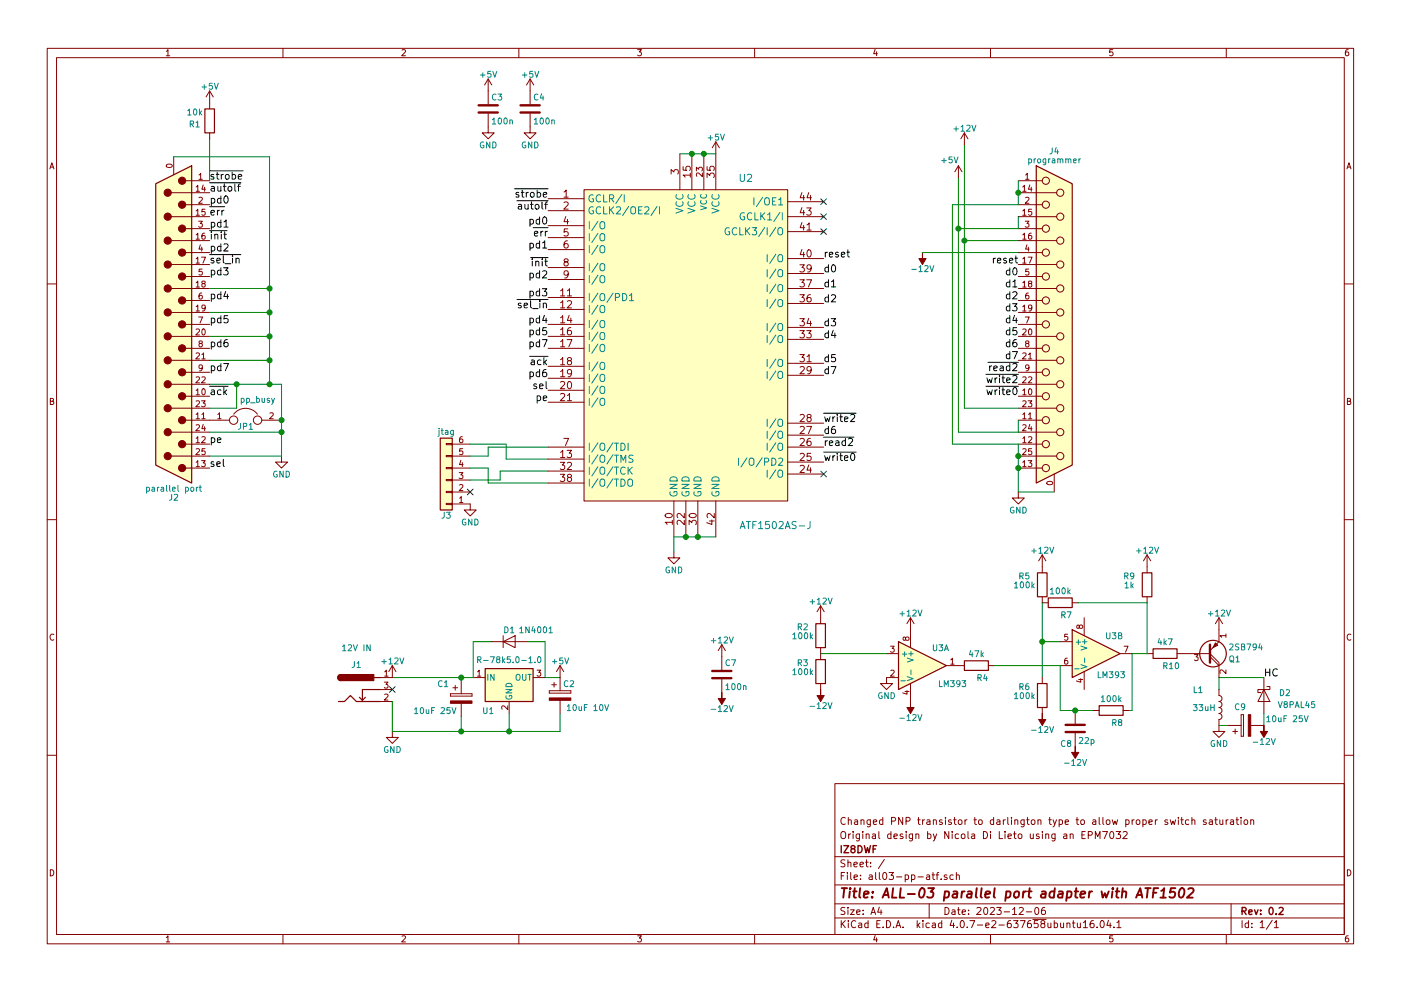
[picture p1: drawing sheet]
EESchema Schematic File Version 2
LIBS:power
LIBS:device
LIBS:switches
LIBS:relays
LIBS:motors
LIBS:transistors
LIBS:conn
LIBS:linear
LIBS:regul
LIBS:74xx
LIBS:cmos4000
LIBS:adc-dac
LIBS:memory
LIBS:xilinx
LIBS:microcontrollers
LIBS:dsp
LIBS:microchip
LIBS:analog_switches
LIBS:motorola
LIBS:texas
LIBS:intel
LIBS:audio
LIBS:interface
LIBS:digital-audio
LIBS:philips
LIBS:display
LIBS:cypress
LIBS:siliconi
LIBS:opto
LIBS:atmel
LIBS:contrib
LIBS:valves
LIBS:atf1502as-a
LIBS:all03-pp-atf-cache
EELAYER 25 0
EELAYER END
$Descr A4 11693 8268
encoding utf-8
Sheet 1 1
Title "ALL-03 parallel port adapter with ATF1502"
Date "2023-12-06"
Rev "0.2"
Comp "IZ8DWF"
Comment1 "Original design by Nicola Di Lieto using an EPM7032"
Comment2 "Changed PNP transistor to darlington type to allow proper switch saturation"
Comment3 ""
Comment4 ""
$EndDescr
$Comp
L ATF1502AS-J U2
U 1 1
P 5725 2875
F 0 "U2" H 6225 4275 60  0000 C CNN
F 1 "ATF1502AS-J" H 6475 1375 60  0000 C CNN
F 2 "Sockets:PLCC44" H 5725 2875 60  0001 C CNN
F 3 "" H 5725 2875 60  0000 C CNN
	1    5725 2875
	1    0    0    -1  
$EndComp
$Comp
L DB25_Male_MountingHoles J2
U 1 1
P 1450 2700
F 0 "J2" H 1450 4150 50  0000 C CNN
F 1 "parallel port" H 1450 4075 50  0000 C CNN
F 2 "Connectors_DSub:DSUB-25_Male_Horizontal_Pitch2.77x2.84mm_EdgePinOffset4.94mm_Housed_MountingHolesOffset7.48mm" H 1450 2700 50  0001 C CNN
F 3 "" H 1450 2700 50  0001 C CNN
	1    1450 2700
	-1   0    0    1   
$EndComp
$Comp
L DB25_Female_MountingHoles J4
U 1 1
P 8800 2700
F 0 "J4" H 8800 4150 50  0000 C CNN
F 1 "programmer" H 8800 4075 50  0000 C CNN
F 2 "Connectors_DSub:DSUB-25_Female_Horizontal_Pitch2.77x2.84mm_EdgePinOffset4.94mm_Housed_MountingHolesOffset7.48mm" H 8800 2700 50  0001 C CNN
F 3 "" H 8800 2700 50  0001 C CNN
	1    8800 2700
	1    0    0    -1  
$EndComp
$Comp
L GND #PWR01
U 1 1
P 5625 4600
F 0 "#PWR01" H 5625 4350 50  0001 C CNN
F 1 "GND" H 5625 4450 50  0000 C CNN
F 2 "" H 5625 4600 50  0001 C CNN
F 3 "" H 5625 4600 50  0001 C CNN
	1    5625 4600
	1    0    0    -1  
$EndComp
Wire Wire Line
	5625 4600 5625 4475
Wire Wire Line
	5625 4475 5975 4475
Connection ~ 5725 4475
Connection ~ 5825 4475
$Comp
L GND #PWR02
U 1 1
P 3925 4200
F 0 "#PWR02" H 3925 3950 50  0001 C CNN
F 1 "GND" H 3925 4050 50  0000 C CNN
F 2 "" H 3925 4200 50  0001 C CNN
F 3 "" H 3925 4200 50  0001 C CNN
	1    3925 4200
	1    0    0    -1  
$EndComp
$Comp
L Jumper JP1
U 1 1
P 2050 3500
F 0 "JP1" H 2050 3450 50  0000 C CNN
F 1 "pp_busy" H 2150 3675 50  0000 C CNN
F 2 "Resistors_SMD:R_1206_HandSoldering" H 2050 3500 50  0001 C CNN
F 3 "" H 2050 3500 50  0001 C CNN
	1    2050 3500
	1    0    0    -1  
$EndComp
$Comp
L GND #PWR03
U 1 1
P 2350 3800
F 0 "#PWR03" H 2350 3550 50  0001 C CNN
F 1 "GND" H 2350 3650 50  0000 C CNN
F 2 "" H 2350 3800 50  0001 C CNN
F 3 "" H 2350 3800 50  0001 C CNN
	1    2350 3800
	1    0    0    -1  
$EndComp
$Comp
L L7805 U1
U 1 1
P 4250 5650
F 0 "U1" H 4075 5375 50  0000 C CNN
F 1 "R-78k5.0-1.0" H 3975 5800 50  0000 L CNN
F 2 "TO_SOT_Packages_THT:TO-220-3_Vertical" H 4275 5500 50  0001 L CIN
F 3 "" H 4250 5600 50  0001 C CNN
	1    4250 5650
	1    0    0    -1  
$EndComp
Text Label 1750 1500 0    60   ~ 0
~strobe
Text Label 1750 1600 0    60   ~ 0
~autolf
Text Label 1750 1700 0    60   ~ 0
pd0
Text Label 1750 1800 0    60   ~ 0
~err
Text Label 1750 1900 0    60   ~ 0
pd1
Text Label 1750 2000 0    60   ~ 0
~init
Text Label 1750 2100 0    60   ~ 0
pd2
Text Label 1750 2200 0    60   ~ 0
~sel_in
Text Label 1750 2300 0    60   ~ 0
pd3
Wire Wire Line
	1450 1300 2250 1300
Wire Wire Line
	2250 1300 2250 3200
Wire Wire Line
	2250 2400 1750 2400
Text Label 1750 2500 0    60   ~ 0
pd4
Wire Wire Line
	2250 2600 1750 2600
Connection ~ 2250 2400
Text Label 1750 2700 0    60   ~ 0
pd5
Wire Wire Line
	2250 2800 1750 2800
Connection ~ 2250 2600
Text Label 1750 2900 0    60   ~ 0
pd6
Wire Wire Line
	2250 3000 1750 3000
Connection ~ 2250 2800
Text Label 1750 3100 0    60   ~ 0
pd7
Wire Wire Line
	1750 3200 2350 3200
Connection ~ 2250 3000
Text Label 1750 3300 0    60   ~ 0
~ack
Wire Wire Line
	1750 3400 1975 3400
Wire Wire Line
	1975 3400 1975 3200
Connection ~ 1975 3200
Wire Wire Line
	2350 3200 2350 3800
Connection ~ 2250 3200
Wire Wire Line
	2350 3600 1750 3600
Connection ~ 2350 3500
Text Label 1750 3700 0    60   ~ 0
pe
Wire Wire Line
	2350 3800 1750 3800
Connection ~ 2350 3600
Text Label 1750 3900 0    60   ~ 0
sel
$Comp
L +5V #PWR04
U 1 1
P 5975 1275
F 0 "#PWR04" H 5975 1125 50  0001 C CNN
F 1 "+5V" H 5975 1415 50  0000 C CNN
F 2 "" H 5975 1275 50  0001 C CNN
F 3 "" H 5975 1275 50  0001 C CNN
	1    5975 1275
	1    0    0    -1  
$EndComp
Wire Wire Line
	5675 1275 5975 1275
Connection ~ 5775 1275
Connection ~ 5875 1275
$Comp
L +5V #PWR05
U 1 1
P 1750 850
F 0 "#PWR05" H 1750 700 50  0001 C CNN
F 1 "+5V" H 1750 990 50  0000 C CNN
F 2 "" H 1750 850 50  0001 C CNN
F 3 "" H 1750 850 50  0001 C CNN
	1    1750 850 
	1    0    0    -1  
$EndComp
$Comp
L R R1
U 1 1
P 1750 1000
F 0 "R1" H 1625 975 50  0000 C CNN
F 1 "10k" H 1625 1075 50  0000 C CNN
F 2 "Resistors_SMD:R_0805_HandSoldering" V 1680 1000 50  0001 C CNN
F 3 "" H 1750 1000 50  0001 C CNN
	1    1750 1000
	1    0    0    -1  
$EndComp
Wire Wire Line
	1750 1150 1750 1500
$Comp
L C C4
U 1 1
P 4425 900
F 0 "C4" H 4450 1000 50  0000 L CNN
F 1 "100n" H 4450 800 50  0000 L CNN
F 2 "Capacitors_SMD:C_0805_HandSoldering" H 4463 750 50  0001 C CNN
F 3 "" H 4425 900 50  0001 C CNN
	1    4425 900 
	1    0    0    -1  
$EndComp
$Comp
L +5V #PWR06
U 1 1
P 4425 750
F 0 "#PWR06" H 4425 600 50  0001 C CNN
F 1 "+5V" H 4425 890 50  0000 C CNN
F 2 "" H 4425 750 50  0001 C CNN
F 3 "" H 4425 750 50  0001 C CNN
	1    4425 750 
	1    0    0    -1  
$EndComp
$Comp
L GND #PWR07
U 1 1
P 4425 1050
F 0 "#PWR07" H 4425 800 50  0001 C CNN
F 1 "GND" H 4425 900 50  0000 C CNN
F 2 "" H 4425 1050 50  0001 C CNN
F 3 "" H 4425 1050 50  0001 C CNN
	1    4425 1050
	1    0    0    -1  
$EndComp
$Comp
L C C3
U 1 1
P 4075 900
F 0 "C3" H 4100 1000 50  0000 L CNN
F 1 "100n" H 4100 800 50  0000 L CNN
F 2 "Capacitors_SMD:C_0805_HandSoldering" H 4113 750 50  0001 C CNN
F 3 "" H 4075 900 50  0001 C CNN
	1    4075 900 
	1    0    0    -1  
$EndComp
$Comp
L +5V #PWR012
U 1 1
P 4075 750
F 0 "#PWR012" H 4075 600 50  0001 C CNN
F 1 "+5V" H 4075 890 50  0000 C CNN
F 2 "" H 4075 750 50  0001 C CNN
F 3 "" H 4075 750 50  0001 C CNN
	1    4075 750 
	1    0    0    -1  
$EndComp
$Comp
L GND #PWR013
U 1 1
P 4075 1050
F 0 "#PWR013" H 4075 800 50  0001 C CNN
F 1 "GND" H 4075 900 50  0000 C CNN
F 2 "" H 4075 1050 50  0001 C CNN
F 3 "" H 4075 1050 50  0001 C CNN
	1    4075 1050
	1    0    0    -1  
$EndComp
$Comp
L LM393 U3
U 1 1
P 7700 5550
F 0 "U3" H 7850 5700 50  0000 C CNN
F 1 "LM393" H 7950 5400 50  0000 C CNN
F 2 "Housings_DIP:DIP-8_W7.62mm_Socket" H 7700 5550 50  0001 C CNN
F 3 "" H 7700 5550 50  0001 C CNN
	1    7700 5550
	1    0    0    -1  
$EndComp
Wire Wire Line
	4075 3725 4575 3725
Wire Wire Line
	4225 3825 4575 3825
Wire Wire Line
	4175 3925 4575 3925
Wire Wire Line
	4075 4025 4575 4025
Text Label 4575 2075 2    60   ~ 0
pd1
Text Label 4575 1975 2    60   ~ 0
~err
Text Label 4575 1875 2    60   ~ 0
pd0
Text Label 4575 1750 2    60   ~ 0
~autolf
Text Label 4575 1650 2    60   ~ 0
~strobe
Text Label 4575 2325 2    60   ~ 0
pd2
NoConn ~ 6875 1800
NoConn ~ 6875 1925
Text Label 4575 2225 2    60   ~ 0
~init
Text Label 4575 2575 2    60   ~ 0
~sel_in
Text Label 4575 2700 2    60   ~ 0
pd4
Text Label 4575 2475 2    60   ~ 0
pd3
Text Label 4575 2800 2    60   ~ 0
pd5
Text Label 4575 3150 2    60   ~ 0
pd6
Text Label 4575 2900 2    60   ~ 0
pd7
Text Label 4575 3050 2    60   ~ 0
~ack
Text Label 4575 3250 2    60   ~ 0
sel
Text Label 4575 3350 2    60   ~ 0
pe
Wire Wire Line
	8500 1800 8500 1900
Wire Wire Line
	8500 1500 8500 1700
Connection ~ 8500 1600
Wire Wire Line
	8500 3700 8500 4100
Connection ~ 8500 3800
Wire Wire Line
	8500 4100 8800 4100
Connection ~ 8500 3900
$Comp
L GND #PWR014
U 1 1
P 8500 4100
F 0 "#PWR014" H 8500 3850 50  0001 C CNN
F 1 "GND" H 8500 3950 50  0000 C CNN
F 2 "" H 8500 4100 50  0001 C CNN
F 3 "" H 8500 4100 50  0001 C CNN
	1    8500 4100
	1    0    0    -1  
$EndComp
Wire Wire Line
	8500 3700 7950 3700
Wire Wire Line
	7950 3700 7950 1700
Wire Wire Line
	7950 1700 8500 1700
Wire Wire Line
	8500 3600 8500 3500
Wire Wire Line
	8000 3600 8500 3600
Wire Wire Line
	8000 1475 8000 3600
Wire Wire Line
	8500 1900 8000 1900
$Comp
L +5V #PWR015
U 1 1
P 8000 1475
F 0 "#PWR015" H 8000 1325 50  0001 C CNN
F 1 "+5V" H 7925 1625 50  0000 C CNN
F 2 "" H 8000 1475 50  0001 C CNN
F 3 "" H 8000 1475 50  0001 C CNN
	1    8000 1475
	1    0    0    -1  
$EndComp
Connection ~ 8000 1900
Wire Wire Line
	8500 2000 8050 2000
Wire Wire Line
	8050 1200 8050 3400
Wire Wire Line
	8050 3400 8500 3400
$Comp
L +12V #PWR016
U 1 1
P 8050 1200
F 0 "#PWR016" H 8050 1050 50  0001 C CNN
F 1 "+12V" H 8050 1340 50  0000 C CNN
F 2 "" H 8050 1200 50  0001 C CNN
F 3 "" H 8050 1200 50  0001 C CNN
	1    8050 1200
	1    0    0    -1  
$EndComp
Connection ~ 8050 2000
$Comp
L -12V #PWR24
U 1 1
P 7700 2100
F 0 "#PWR24" H 7700 1950 50  0001 C CNN
F 1 "-12V" H 7700 2240 50  0000 C CNN
F 2 "" H 7700 2100 50  0001 C CNN
F 3 "" H 7700 2100 50  0001 C CNN
	1    7700 2100
	-1   0    0    1   
$EndComp
Wire Wire Line
	8500 2100 7700 2100
Text Label 8500 2200 2    60   ~ 0
reset
Text Label 8500 2300 2    60   ~ 0
d0
Text Label 8500 2400 2    60   ~ 0
d1
Text Label 8500 2500 2    60   ~ 0
d2
Text Label 8500 2600 2    60   ~ 0
d3
Text Label 8500 2700 2    60   ~ 0
d4
Text Label 8500 2800 2    60   ~ 0
d5
Text Label 8500 2900 2    60   ~ 0
d6
Text Label 8500 3000 2    60   ~ 0
d7
Text Label 8500 3100 2    60   ~ 0
~read2
Text Label 8500 3200 2    60   ~ 0
~write2
Text Label 8500 3300 2    60   ~ 0
~write0
Text Label 6875 2150 0    60   ~ 0
reset
Text Label 6875 2275 0    60   ~ 0
d0
Text Label 6875 2400 0    60   ~ 0
d1
Text Label 6875 2525 0    60   ~ 0
d2
Text Label 6875 2725 0    60   ~ 0
d3
Text Label 6875 2825 0    60   ~ 0
d4
Text Label 6875 3025 0    60   ~ 0
d5
Text Label 6875 3625 0    60   ~ 0
d6
Text Label 6875 3125 0    60   ~ 0
d7
Text Label 6875 3725 0    60   ~ 0
~read2
Text Label 6875 3525 0    60   ~ 0
~write2
Text Label 6875 3850 0    60   ~ 0
~write0
NoConn ~ 6875 3950
$Comp
L Barrel_Jack J1
U 1 1
P 2975 5750
F 0 "J1" H 2975 5960 50  0000 C CNN
F 1 "12V IN" H 2975 6100 50  0000 C CNN
F 2 "Connectors:BARREL_JACK" H 3025 5710 50  0001 C CNN
F 3 "" H 3025 5710 50  0001 C CNN
	1    2975 5750
	1    0    0    -1  
$EndComp
$Comp
L D D1
U 1 1
P 4250 5350
F 0 "D1" H 4250 5450 50  0000 C CNN
F 1 "1N4001" H 4475 5450 50  0000 C CNN
F 2 "Diodes_THT:D_DO-41_SOD81_P10.16mm_Horizontal" H 4250 5350 50  0001 C CNN
F 3 "" H 4250 5350 50  0001 C CNN
	1    4250 5350
	1    0    0    -1  
$EndComp
$Comp
L CP C1
U 1 1
P 3850 5825
F 0 "C1" H 3650 5950 50  0000 L CNN
F 1 "10uF 25V" H 3450 5725 50  0000 L CNN
F 2 "Capacitors_THT:CP_Radial_D5.0mm_P2.50mm" H 3888 5675 50  0001 C CNN
F 3 "" H 3850 5825 50  0001 C CNN
	1    3850 5825
	1    0    0    -1  
$EndComp
$Comp
L CP C2
U 1 1
P 4675 5800
F 0 "C2" H 4700 5900 50  0000 L CNN
F 1 "10uF 10V" H 4725 5700 50  0000 L CNN
F 2 "Capacitors_THT:CP_Radial_D5.0mm_P2.50mm" H 4713 5650 50  0001 C CNN
F 3 "" H 4675 5800 50  0001 C CNN
	1    4675 5800
	1    0    0    -1  
$EndComp
$Comp
L GND #PWR017
U 1 1
P 3275 6100
F 0 "#PWR017" H 3275 5850 50  0001 C CNN
F 1 "GND" H 3275 5950 50  0000 C CNN
F 2 "" H 3275 6100 50  0001 C CNN
F 3 "" H 3275 6100 50  0001 C CNN
	1    3275 6100
	1    0    0    -1  
$EndComp
NoConn ~ 3275 5750
Wire Wire Line
	3275 5650 3950 5650
Wire Wire Line
	3850 5675 3850 5650
Connection ~ 3850 5650
Wire Wire Line
	3275 6100 3275 5850
Wire Wire Line
	3275 6100 4675 6100
Wire Wire Line
	3850 6100 3850 5975
Wire Wire Line
	4100 5350 3950 5350
Wire Wire Line
	3950 5350 3950 5650
Wire Wire Line
	4400 5350 4550 5350
Wire Wire Line
	4550 5350 4550 5650
Wire Wire Line
	4550 5650 4675 5650
Wire Wire Line
	4675 6100 4675 5950
Connection ~ 3850 6100
Wire Wire Line
	4250 5950 4250 6100
Connection ~ 4250 6100
$Comp
L +5V #PWR018
U 1 1
P 4675 5650
F 0 "#PWR018" H 4675 5500 50  0001 C CNN
F 1 "+5V" H 4675 5790 50  0000 C CNN
F 2 "" H 4675 5650 50  0001 C CNN
F 3 "" H 4675 5650 50  0001 C CNN
	1    4675 5650
	1    0    0    -1  
$EndComp
$Comp
L +12V #PWR019
U 1 1
P 3275 5650
F 0 "#PWR019" H 3275 5500 50  0001 C CNN
F 1 "+12V" H 3275 5790 50  0000 C CNN
F 2 "" H 3275 5650 50  0001 C CNN
F 3 "" H 3275 5650 50  0001 C CNN
	1    3275 5650
	1    0    0    -1  
$EndComp
$Comp
L C C7
U 1 1
P 6025 5625
F 0 "C7" H 6050 5725 50  0000 L CNN
F 1 "100n" H 6050 5525 50  0000 L CNN
F 2 "Capacitors_THT:C_Rect_L7.0mm_W2.5mm_P5.00mm" H 6063 5475 50  0001 C CNN
F 3 "" H 6025 5625 50  0001 C CNN
	1    6025 5625
	1    0    0    -1  
$EndComp
$Comp
L +12V #PWR020
U 1 1
P 6025 5475
F 0 "#PWR020" H 6025 5325 50  0001 C CNN
F 1 "+12V" H 6025 5615 50  0000 C CNN
F 2 "" H 6025 5475 50  0001 C CNN
F 3 "" H 6025 5475 50  0001 C CNN
	1    6025 5475
	1    0    0    -1  
$EndComp
$Comp
L -12V #PWR18
U 1 1
P 6025 5775
F 0 "#PWR18" H 6025 5625 50  0001 C CNN
F 1 "-12V" H 6025 5915 50  0000 C CNN
F 2 "" H 6025 5775 50  0001 C CNN
F 3 "" H 6025 5775 50  0001 C CNN
	1    6025 5775
	-1   0    0    1   
$EndComp
$Comp
L R R2
U 1 1
P 6850 5300
F 0 "R2" H 6700 5375 50  0000 C CNN
F 1 "100k" H 6700 5300 50  0000 C CNN
F 2 "Resistors_SMD:R_0805_HandSoldering" V 6780 5300 50  0001 C CNN
F 3 "" H 6850 5300 50  0001 C CNN
	1    6850 5300
	1    0    0    -1  
$EndComp
$Comp
L R R3
U 1 1
P 6850 5600
F 0 "R3" H 6700 5675 50  0000 C CNN
F 1 "100k" H 6700 5600 50  0000 C CNN
F 2 "Resistors_SMD:R_0805_HandSoldering" V 6780 5600 50  0001 C CNN
F 3 "" H 6850 5600 50  0001 C CNN
	1    6850 5600
	1    0    0    -1  
$EndComp
$Comp
L +12V #PWR021
U 1 1
P 6850 5150
F 0 "#PWR021" H 6850 5000 50  0001 C CNN
F 1 "+12V" H 6850 5290 50  0000 C CNN
F 2 "" H 6850 5150 50  0001 C CNN
F 3 "" H 6850 5150 50  0001 C CNN
	1    6850 5150
	1    0    0    -1  
$EndComp
Wire Wire Line
	6850 5450 7400 5450
$Comp
L -12V #PWR20
U 1 1
P 6850 5750
F 0 "#PWR20" H 6850 5600 50  0001 C CNN
F 1 "-12V" H 6850 5890 50  0000 C CNN
F 2 "" H 6850 5750 50  0001 C CNN
F 3 "" H 6850 5750 50  0001 C CNN
	1    6850 5750
	-1   0    0    1   
$EndComp
$Comp
L GND #PWR022
U 1 1
P 7400 5650
F 0 "#PWR022" H 7400 5400 50  0001 C CNN
F 1 "GND" H 7400 5500 50  0000 C CNN
F 2 "" H 7400 5650 50  0001 C CNN
F 3 "" H 7400 5650 50  0001 C CNN
	1    7400 5650
	1    0    0    -1  
$EndComp
$Comp
L +12V #PWR023
U 1 1
P 7600 5250
F 0 "#PWR023" H 7600 5100 50  0001 C CNN
F 1 "+12V" H 7600 5390 50  0000 C CNN
F 2 "" H 7600 5250 50  0001 C CNN
F 3 "" H 7600 5250 50  0001 C CNN
	1    7600 5250
	1    0    0    -1  
$EndComp
$Comp
L -12V #PWR23
U 1 1
P 7600 5850
F 0 "#PWR23" H 7600 5700 50  0001 C CNN
F 1 "-12V" H 7600 5990 50  0000 C CNN
F 2 "" H 7600 5850 50  0001 C CNN
F 3 "" H 7600 5850 50  0001 C CNN
	1    7600 5850
	-1   0    0    1   
$EndComp
$Comp
L R R4
U 1 1
P 8150 5550
F 0 "R4" V 8250 5600 50  0000 C CNN
F 1 "47k" V 8050 5550 50  0000 C CNN
F 2 "Resistors_SMD:R_0805_HandSoldering" V 8080 5550 50  0001 C CNN
F 3 "" H 8150 5550 50  0001 C CNN
	1    8150 5550
	0    1    1    0   
$EndComp
$Comp
L LM393 U3
U 2 1
P 9150 5450
F 0 "U3" H 9300 5600 50  0000 C CNN
F 1 "LM393" H 9275 5275 50  0000 C CNN
F 2 "Housings_DIP:DIP-8_W7.62mm_Socket" H 9150 5450 50  0001 C CNN
F 3 "" H 9150 5450 50  0001 C CNN
	2    9150 5450
	1    0    0    -1  
$EndComp
$Comp
L R R5
U 1 1
P 8700 4875
F 0 "R5" H 8550 4950 50  0000 C CNN
F 1 "100k" H 8550 4875 50  0000 C CNN
F 2 "Resistors_SMD:R_0805_HandSoldering" V 8630 4875 50  0001 C CNN
F 3 "" H 8700 4875 50  0001 C CNN
	1    8700 4875
	1    0    0    -1  
$EndComp
$Comp
L +12V #PWR024
U 1 1
P 8700 4725
F 0 "#PWR024" H 8700 4575 50  0001 C CNN
F 1 "+12V" H 8700 4865 50  0000 C CNN
F 2 "" H 8700 4725 50  0001 C CNN
F 3 "" H 8700 4725 50  0001 C CNN
	1    8700 4725
	1    0    0    -1  
$EndComp
$Comp
L R R7
U 1 1
P 8850 5025
F 0 "R7" V 8950 5075 50  0000 C CNN
F 1 "100k" V 8750 5025 50  0000 C CNN
F 2 "Resistors_SMD:R_0805_HandSoldering" V 8780 5025 50  0001 C CNN
F 3 "" H 8850 5025 50  0001 C CNN
	1    8850 5025
	0    1    1    0   
$EndComp
Wire Wire Line
	8700 5025 8700 5650
Wire Wire Line
	8700 5350 8850 5350
$Comp
L R R6
U 1 1
P 8700 5800
F 0 "R6" H 8550 5875 50  0000 C CNN
F 1 "100k" H 8550 5800 50  0000 C CNN
F 2 "Resistors_SMD:R_0805_HandSoldering" V 8630 5800 50  0001 C CNN
F 3 "" H 8700 5800 50  0001 C CNN
	1    8700 5800
	1    0    0    -1  
$EndComp
Connection ~ 8700 5350
$Comp
L -12V #PWR29
U 1 1
P 8700 5950
F 0 "#PWR29" H 8700 5800 50  0001 C CNN
F 1 "-12V" H 8700 6090 50  0000 C CNN
F 2 "" H 8700 5950 50  0001 C CNN
F 3 "" H 8700 5950 50  0001 C CNN
	1    8700 5950
	-1   0    0    1   
$EndComp
$Comp
L C C8
U 1 1
P 8975 6075
F 0 "C8" H 8850 5950 50  0000 L CNN
F 1 "22p" H 9000 5975 50  0000 L CNN
F 2 "Capacitors_THT:C_Disc_D3.8mm_W2.6mm_P2.50mm" H 9013 5925 50  0001 C CNN
F 3 "" H 8975 6075 50  0001 C CNN
	1    8975 6075
	1    0    0    -1  
$EndComp
$Comp
L -12V #PWR30
U 1 1
P 8975 6225
F 0 "#PWR30" H 8975 6075 50  0001 C CNN
F 1 "-12V" H 8975 6365 50  0000 C CNN
F 2 "" H 8975 6225 50  0001 C CNN
F 3 "" H 8975 6225 50  0001 C CNN
	1    8975 6225
	-1   0    0    1   
$EndComp
Wire Wire Line
	8850 5550 8850 5925
Wire Wire Line
	8850 5925 9125 5925
$Comp
L R R8
U 1 1
P 9275 5925
F 0 "R8" V 9375 5975 50  0000 C CNN
F 1 "100k" V 9175 5925 50  0000 C CNN
F 2 "Resistors_SMD:R_0805_HandSoldering" V 9205 5925 50  0001 C CNN
F 3 "" H 9275 5925 50  0001 C CNN
	1    9275 5925
	0    1    1    0   
$EndComp
Connection ~ 8975 5925
Wire Wire Line
	9450 5450 9450 5925
Wire Wire Line
	9450 5925 9425 5925
Wire Wire Line
	8300 5550 8850 5550
$Comp
L R R10
U 1 1
P 9725 5450
F 0 "R10" V 9825 5500 50  0000 C CNN
F 1 "4k7" V 9625 5450 50  0000 C CNN
F 2 "Resistors_SMD:R_0805_HandSoldering" V 9655 5450 50  0001 C CNN
F 3 "" H 9725 5450 50  0001 C CNN
	1    9725 5450
	0    1    1    0   
$EndComp
Wire Wire Line
	9575 5450 9450 5450
$Comp
L R R9
U 1 1
P 9575 4875
F 0 "R9" H 9425 4950 50  0000 C CNN
F 1 "1k" H 9425 4875 50  0000 C CNN
F 2 "Resistors_SMD:R_0805_HandSoldering" V 9505 4875 50  0001 C CNN
F 3 "" H 9575 4875 50  0001 C CNN
	1    9575 4875
	1    0    0    -1  
$EndComp
$Comp
L +12V #PWR025
U 1 1
P 9575 4725
F 0 "#PWR025" H 9575 4575 50  0001 C CNN
F 1 "+12V" H 9575 4865 50  0000 C CNN
F 2 "" H 9575 4725 50  0001 C CNN
F 3 "" H 9575 4725 50  0001 C CNN
	1    9575 4725
	1    0    0    -1  
$EndComp
Wire Wire Line
	9000 5025 9575 5025
Wire Wire Line
	9575 5025 9575 5450
$Comp
L L L1
U 1 1
P 10175 5900
F 0 "L1" H 10000 6050 50  0000 C CNN
F 1 "33uH" H 10050 5900 50  0000 C CNN
F 2 "Inductors_THT:L_Radial_D10.0mm_P5.00mm_Fastron_07P" H 10175 5900 50  0001 C CNN
F 3 "" H 10175 5900 50  0001 C CNN
	1    10175 5900
	1    0    0    -1  
$EndComp
$Comp
L GND #PWR026
U 1 1
P 10175 6050
F 0 "#PWR026" H 10175 5800 50  0001 C CNN
F 1 "GND" H 10175 5900 50  0000 C CNN
F 2 "" H 10175 6050 50  0001 C CNN
F 3 "" H 10175 6050 50  0001 C CNN
	1    10175 6050
	1    0    0    -1  
$EndComp
$Comp
L D_Schottky D2
U 1 1
P 10550 5800
F 0 "D2" V 10525 5975 50  0000 C CNN
F 1 "V8PAL45" V 10625 6075 50  0000 C CNN
F 2 "Diodes_SMD:D_SMA-SMB_Universal_Handsoldering" H 10550 5800 50  0001 C CNN
F 3 "" H 10550 5800 50  0001 C CNN
	1    10550 5800
	0    1    1    0   
$EndComp
$Comp
L CP C9
U 1 1
P 10400 6050
F 0 "C9" V 10550 6050 50  0000 L CNN
F 1 "10uF 25V" V 10450 5525 50  0000 L CNN
F 2 "Capacitors_THT:CP_Radial_D5.0mm_P2.50mm" H 10438 5900 50  0001 C CNN
F 3 "" H 10400 6050 50  0001 C CNN
	1    10400 6050
	0    -1   -1   0   
$EndComp
Wire Wire Line
	10250 6050 10175 6050
Wire Wire Line
	10550 5950 10550 6050
Wire Wire Line
	10175 5650 10175 5750
Wire Wire Line
	10175 5650 10550 5650
$Comp
L -12V #PWR34
U 1 1
P 10550 6050
F 0 "#PWR34" H 10550 5900 50  0001 C CNN
F 1 "-12V" H 10550 6190 50  0000 C CNN
F 2 "" H 10550 6050 50  0001 C CNN
F 3 "" H 10550 6050 50  0001 C CNN
	1    10550 6050
	-1   0    0    1   
$EndComp
Text Label 10550 5650 0    60   ~ 0
HC
$Comp
L +12V #PWR027
U 1 1
P 10175 5250
F 0 "#PWR027" H 10175 5100 50  0001 C CNN
F 1 "+12V" H 10175 5390 50  0000 C CNN
F 2 "" H 10175 5250 50  0001 C CNN
F 3 "" H 10175 5250 50  0001 C CNN
	1    10175 5250
	1    0    0    -1  
$EndComp
$Comp
L Conn_01x06 J3
U 1 1
P 3725 4000
F 0 "J3" H 3725 4300 50  0000 C CNN
F 1 "jtag" H 3725 3600 50  0000 C CNN
F 2 "Pin_Headers:Pin_Header_Straight_1x06_Pitch2.54mm" H 3725 4000 50  0001 C CNN
F 3 "" H 3725 4000 50  0001 C CNN
	1    3725 4000
	-1   0    0    1   
$EndComp
NoConn ~ 3925 4100
Wire Wire Line
	3925 4000 4175 4000
Wire Wire Line
	4175 4000 4175 3925
Wire Wire Line
	4075 4025 4075 3900
Wire Wire Line
	4075 3900 3925 3900
Wire Wire Line
	3925 3800 4075 3800
Wire Wire Line
	4075 3800 4075 3725
Wire Wire Line
	4225 3825 4225 3700
Wire Wire Line
	4225 3700 3925 3700
NoConn ~ 6875 1675
$Comp
L Q_PNP_Darlington_ECB Q1
U 1 1
P 10075 5450
F 0 "Q1" H 10255 5500 50  0000 L CNN
F 1 "2SB794" H 10255 5400 50  0000 L CNN
F 2 "" H 10275 5550 50  0001 C CNN
F 3 "" H 10075 5450 50  0001 C CNN
	1    10075 5450
	1    0    0    1   
$EndComp
$EndSCHEMATC
